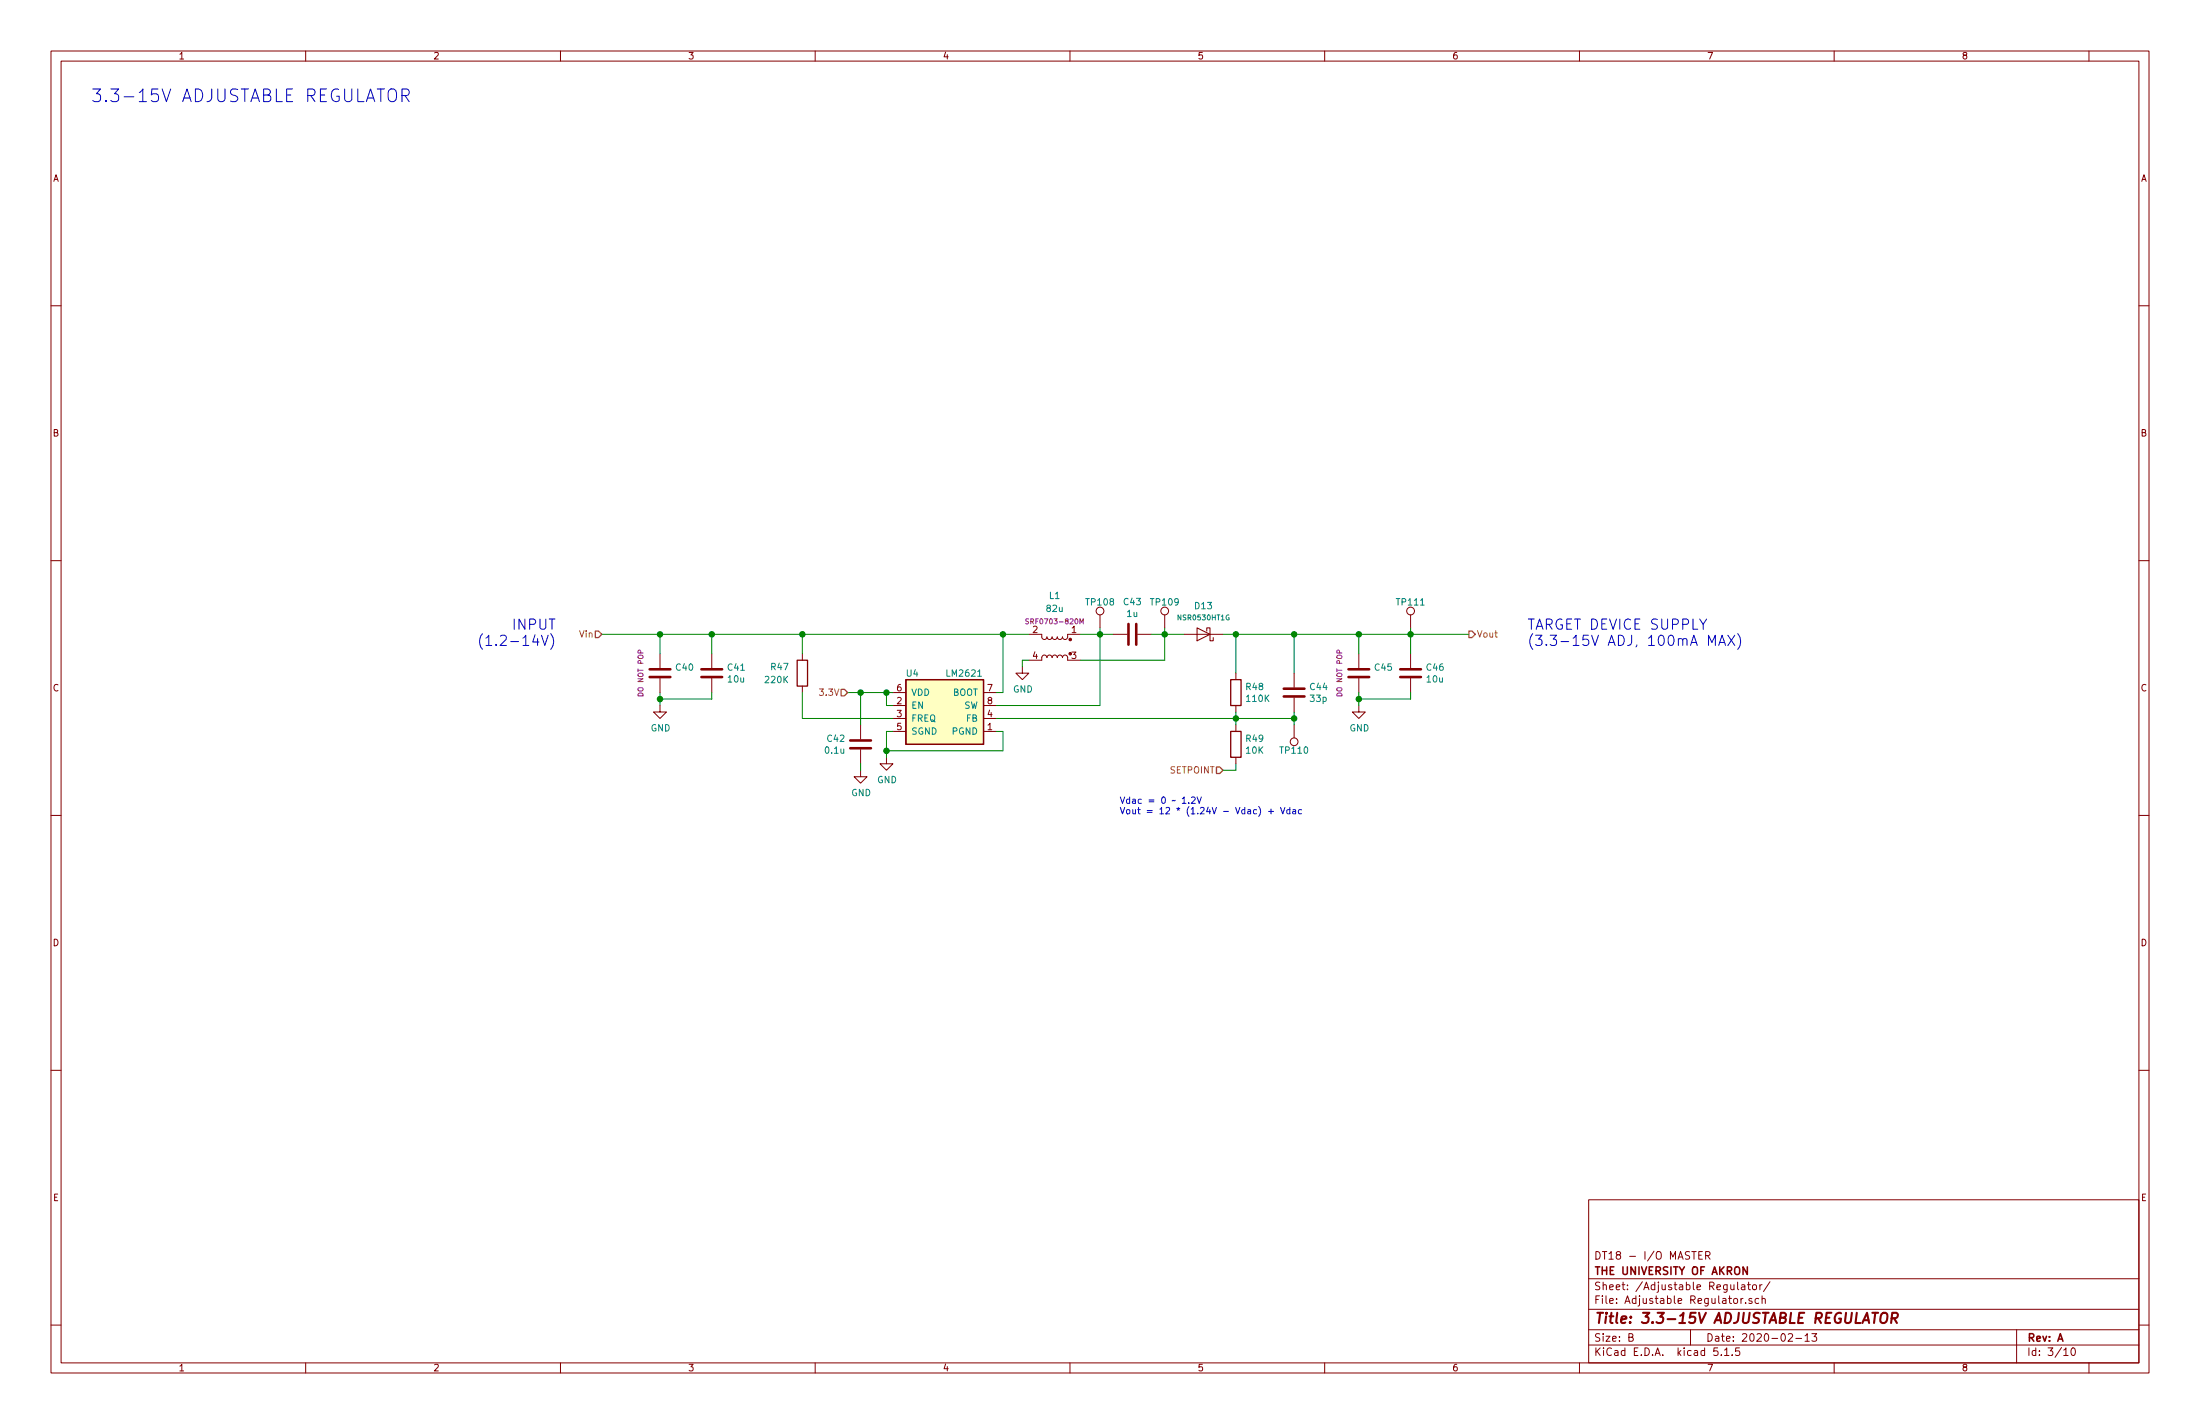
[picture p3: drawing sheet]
EESchema Schematic File Version 4
EELAYER 30 0
EELAYER END
$Descr B 17000 11000
encoding utf-8
Sheet 3 10
Title "3.3-15V ADJUSTABLE REGULATOR"
Date "2020-02-13"
Rev "A"
Comp "THE UNIVERSITY OF AKRON"
Comment1 "DT18 - I/O MASTER"
Comment2 ""
Comment3 ""
Comment4 ""
$EndDescr
$Comp
L io-master:LM2621 U4
U 1 1
P 7300 5500
F 0 "U4" H 7050 5800 50  0000 C CNN
F 1 "LM2621" H 7450 5800 50  0000 C CNN
F 2 "Package_SO:VSSOP-8_3.0x3.0mm_P0.65mm" H 7300 5500 50  0001 C CNN
F 3 "" H 7300 5500 50  0001 C CNN
	1    7300 5500
	1    0    0    -1  
$EndComp
Text HLabel 4650 4900 0    50   Input ~ 0
Vin
Text HLabel 11350 4900 2    50   Output ~ 0
Vout
Text HLabel 9450 5950 0    50   Input ~ 0
SETPOINT
$Comp
L Device:L_Coupled L1
U 1 1
P 8150 5000
F 0 "L1" H 8150 5400 50  0000 C CNN
F 1 "82u" H 8150 5300 50  0000 C CNN
F 2 "io-master:L_Bourns_SRF0703" H 8150 5000 50  0001 C CNN
F 3 "~" H 8150 5000 50  0001 C CNN
F 4 "SRF0703-820M" H 8150 5200 39  0000 C CNN "Device"
	1    8150 5000
	-1   0    0    -1  
$EndComp
$Comp
L Device:C C43
U 1 1
P 8750 4900
F 0 "C43" V 8498 4900 50  0000 C CNN
F 1 "1u" V 8589 4900 50  0000 C CNN
F 2 "Capacitor_SMD:C_0603_1608Metric" H 8788 4750 50  0001 C CNN
F 3 "~" H 8750 4900 50  0001 C CNN
	1    8750 4900
	0    1    1    0   
$EndComp
$Comp
L Device:D_Schottky D13
U 1 1
P 9300 4900
F 0 "D13" H 9300 4684 50  0000 C CNN
F 1 "NSR0530HT1G" H 9300 4775 39  0000 C CNN
F 2 "Diode_SMD:D_SOD-323" H 9300 4900 50  0001 C CNN
F 3 "~" H 9300 4900 50  0001 C CNN
	1    9300 4900
	-1   0    0    1   
$EndComp
$Comp
L Device:R R47
U 1 1
P 6200 5200
F 0 "R47" H 6100 5250 50  0000 R CNN
F 1 "220K" H 6100 5150 50  0000 R CNN
F 2 "Resistor_SMD:R_0603_1608Metric" V 6130 5200 50  0001 C CNN
F 3 "~" H 6200 5200 50  0001 C CNN
	1    6200 5200
	1    0    0    -1  
$EndComp
$Comp
L power:GND #PWR043
U 1 1
P 6850 5850
F 0 "#PWR043" H 6850 5600 50  0001 C CNN
F 1 "GND" H 6855 5677 50  0000 C CNN
F 2 "" H 6850 5850 50  0001 C CNN
F 3 "" H 6850 5850 50  0001 C CNN
	1    6850 5850
	1    0    0    -1  
$EndComp
Wire Wire Line
	6850 5850 6850 5800
Wire Wire Line
	6850 5650 6900 5650
Wire Wire Line
	6850 5800 7750 5800
Wire Wire Line
	7750 5800 7750 5650
Wire Wire Line
	7750 5650 7700 5650
Connection ~ 6850 5800
Wire Wire Line
	6850 5800 6850 5650
Wire Wire Line
	6900 5550 6200 5550
Wire Wire Line
	6200 5550 6200 5350
Wire Wire Line
	5500 5400 5500 5350
$Comp
L power:GND #PWR?
U 1 1
P 5100 5450
AR Path="/5DA4D2B3/5E4ED642" Ref="#PWR?"  Part="1" 
AR Path="/5DA4D498/5E4ED642" Ref="#PWR041"  Part="1" 
F 0 "#PWR041" H 5100 5200 50  0001 C CNN
F 1 "GND" H 5105 5277 50  0000 C CNN
F 2 "" H 5100 5450 50  0001 C CNN
F 3 "" H 5100 5450 50  0001 C CNN
	1    5100 5450
	1    0    0    -1  
$EndComp
Wire Wire Line
	5500 5400 5100 5400
Wire Wire Line
	5100 5400 5100 5450
Wire Wire Line
	5100 5400 5100 5350
Connection ~ 5100 5400
$Comp
L Device:C C?
U 1 1
P 5500 5200
AR Path="/5DA4D2B3/5E4ED64C" Ref="C?"  Part="1" 
AR Path="/5DA4D498/5E4ED64C" Ref="C41"  Part="1" 
F 0 "C41" H 5615 5246 50  0000 L CNN
F 1 "10u" H 5615 5155 50  0000 L CNN
F 2 "Capacitor_SMD:C_0805_2012Metric" H 5538 5050 50  0001 C CNN
F 3 "~" H 5500 5200 50  0001 C CNN
	1    5500 5200
	1    0    0    -1  
$EndComp
$Comp
L Device:C C?
U 1 1
P 5100 5200
AR Path="/5DA4D2B3/5E4ED653" Ref="C?"  Part="1" 
AR Path="/5DA4D498/5E4ED653" Ref="C40"  Part="1" 
F 0 "C40" H 5215 5246 50  0000 L CNN
F 1 "C" H 5215 5155 50  0001 L CNN
F 2 "Capacitor_SMD:C_1210_3225Metric" H 5138 5050 50  0001 C CNN
F 3 "~" H 5100 5200 50  0001 C CNN
F 4 "DO NOT POP" V 4950 5200 39  0000 C CNN "Depop"
	1    5100 5200
	1    0    0    -1  
$EndComp
Wire Wire Line
	4650 4900 5100 4900
Wire Wire Line
	6900 5350 6850 5350
Wire Wire Line
	6200 5050 6200 4900
Connection ~ 6200 4900
Wire Wire Line
	5500 5050 5500 4900
Connection ~ 5500 4900
Wire Wire Line
	5500 4900 6200 4900
Wire Wire Line
	5100 5050 5100 4900
Connection ~ 5100 4900
Wire Wire Line
	5100 4900 5500 4900
Wire Wire Line
	7750 4900 7750 5350
Wire Wire Line
	7750 5350 7700 5350
$Comp
L Device:C C?
U 1 1
P 6650 5750
AR Path="/5DA4D2B3/5E4F285A" Ref="C?"  Part="1" 
AR Path="/5DA4D498/5E4F285A" Ref="C42"  Part="1" 
F 0 "C42" H 6765 5796 50  0000 L CNN
F 1 "0.1u" H 6765 5705 50  0000 L CNN
F 2 "Capacitor_SMD:C_0603_1608Metric" H 6688 5600 50  0001 C CNN
F 3 "~" H 6650 5750 50  0001 C CNN
	1    6650 5750
	-1   0    0    -1  
$EndComp
$Comp
L power:GND #PWR042
U 1 1
P 6650 5950
F 0 "#PWR042" H 6650 5700 50  0001 C CNN
F 1 "GND" H 6655 5777 50  0000 C CNN
F 2 "" H 6650 5950 50  0001 C CNN
F 3 "" H 6650 5950 50  0001 C CNN
	1    6650 5950
	1    0    0    -1  
$EndComp
Wire Wire Line
	6650 5950 6650 5900
Wire Wire Line
	7750 4900 7950 4900
Connection ~ 7750 4900
Wire Wire Line
	7700 5450 8500 5450
Wire Wire Line
	8500 5450 8500 4900
Wire Wire Line
	8500 4900 8350 4900
Wire Wire Line
	8600 4900 8500 4900
Connection ~ 8500 4900
Wire Wire Line
	9150 4900 9000 4900
$Comp
L power:GND #PWR044
U 1 1
P 7900 5150
F 0 "#PWR044" H 7900 4900 50  0001 C CNN
F 1 "GND" H 7905 4977 50  0000 C CNN
F 2 "" H 7900 5150 50  0001 C CNN
F 3 "" H 7900 5150 50  0001 C CNN
	1    7900 5150
	1    0    0    -1  
$EndComp
Connection ~ 9000 4900
Wire Wire Line
	9000 4900 8900 4900
Wire Wire Line
	10900 5400 10900 5350
$Comp
L power:GND #PWR?
U 1 1
P 10500 5450
AR Path="/5DA4D2B3/5E4FF5C6" Ref="#PWR?"  Part="1" 
AR Path="/5DA4D498/5E4FF5C6" Ref="#PWR045"  Part="1" 
F 0 "#PWR045" H 10500 5200 50  0001 C CNN
F 1 "GND" H 10505 5277 50  0000 C CNN
F 2 "" H 10500 5450 50  0001 C CNN
F 3 "" H 10500 5450 50  0001 C CNN
	1    10500 5450
	1    0    0    -1  
$EndComp
Wire Wire Line
	10900 5400 10500 5400
Wire Wire Line
	10500 5400 10500 5450
Wire Wire Line
	10500 5400 10500 5350
Connection ~ 10500 5400
$Comp
L Device:C C?
U 1 1
P 10900 5200
AR Path="/5DA4D2B3/5E4FF5D4" Ref="C?"  Part="1" 
AR Path="/5DA4D498/5E4FF5D4" Ref="C46"  Part="1" 
F 0 "C46" H 11015 5246 50  0000 L CNN
F 1 "10u" H 11015 5155 50  0000 L CNN
F 2 "Capacitor_SMD:C_0805_2012Metric" H 10938 5050 50  0001 C CNN
F 3 "~" H 10900 5200 50  0001 C CNN
	1    10900 5200
	1    0    0    -1  
$EndComp
$Comp
L Device:C C?
U 1 1
P 10500 5200
AR Path="/5DA4D2B3/5E4FF5DF" Ref="C?"  Part="1" 
AR Path="/5DA4D498/5E4FF5DF" Ref="C45"  Part="1" 
F 0 "C45" H 10615 5246 50  0000 L CNN
F 1 "C" H 10615 5155 50  0001 L CNN
F 2 "Capacitor_SMD:C_1210_3225Metric" H 10538 5050 50  0001 C CNN
F 3 "~" H 10500 5200 50  0001 C CNN
F 4 "DO NOT POP" V 10350 5200 39  0000 C CNN "Depop"
	1    10500 5200
	1    0    0    -1  
$EndComp
Wire Wire Line
	10900 5050 10900 4900
Wire Wire Line
	10500 5050 10500 4900
Wire Wire Line
	9450 4900 9550 4900
Connection ~ 10500 4900
Wire Wire Line
	10500 4900 10900 4900
Connection ~ 10900 4900
Wire Wire Line
	10900 4900 11350 4900
$Comp
L Device:R R48
U 1 1
P 9550 5350
F 0 "R48" H 9620 5396 50  0000 L CNN
F 1 "110K" H 9620 5305 50  0000 L CNN
F 2 "Resistor_SMD:R_0603_1608Metric" V 9480 5350 50  0001 C CNN
F 3 "~" H 9550 5350 50  0001 C CNN
	1    9550 5350
	1    0    0    -1  
$EndComp
$Comp
L Device:R R49
U 1 1
P 9550 5750
F 0 "R49" H 9620 5796 50  0000 L CNN
F 1 "10K" H 9620 5705 50  0000 L CNN
F 2 "Resistor_SMD:R_0603_1608Metric" V 9480 5750 50  0001 C CNN
F 3 "~" H 9550 5750 50  0001 C CNN
	1    9550 5750
	1    0    0    -1  
$EndComp
Wire Wire Line
	9550 5600 9550 5550
Wire Wire Line
	9550 5950 9550 5900
Wire Wire Line
	7700 5550 9550 5550
Connection ~ 9550 5550
Wire Wire Line
	9550 5550 9550 5500
Wire Wire Line
	9550 5200 9550 4900
Connection ~ 9550 4900
Wire Wire Line
	9550 4900 10000 4900
$Comp
L Device:C C?
U 1 1
P 10000 5350
AR Path="/5DA4D2B3/5E50C579" Ref="C?"  Part="1" 
AR Path="/5DA4D498/5E50C579" Ref="C44"  Part="1" 
F 0 "C44" H 10115 5396 50  0000 L CNN
F 1 "33p" H 10115 5305 50  0000 L CNN
F 2 "Capacitor_SMD:C_0603_1608Metric" H 10038 5200 50  0001 C CNN
F 3 "~" H 10000 5350 50  0001 C CNN
	1    10000 5350
	1    0    0    -1  
$EndComp
Wire Wire Line
	10000 5550 10000 5500
Wire Wire Line
	10000 5200 10000 4900
Connection ~ 10000 4900
Wire Wire Line
	10000 4900 10500 4900
Wire Wire Line
	9550 5550 10000 5550
Text Notes 4300 5000 2    79   ~ 0
INPUT\n(1.2-14V)
Text Notes 11800 5000 0    79   ~ 0
TARGET DEVICE SUPPLY\n(3.3-15V ADJ, 100mA MAX)
Wire Wire Line
	7950 5100 7900 5100
Wire Wire Line
	7900 5100 7900 5150
Wire Wire Line
	8350 5100 9000 5100
Wire Wire Line
	9000 5100 9000 4900
Wire Wire Line
	6650 5350 6650 5600
Wire Wire Line
	9450 5950 9550 5950
Text Notes 8650 6300 0    50   ~ 0
Vdac = 0 ~~ 1.2V\nVout = 12 * (1.24V - Vdac) + Vdac
Text HLabel 6550 5350 0    50   Input ~ 0
3.3V
Wire Wire Line
	6200 4900 7750 4900
Wire Wire Line
	6550 5350 6650 5350
Connection ~ 6650 5350
$Comp
L Connector:TestPoint TP108
U 1 1
P 8500 4850
F 0 "TP108" H 8500 5050 50  0000 C CNN
F 1 "SW" H 8558 4877 50  0001 L CNN
F 2 "TestPoint:TestPoint_Pad_D1.0mm" H 8700 4850 50  0001 C CNN
F 3 "~" H 8700 4850 50  0001 C CNN
	1    8500 4850
	1    0    0    -1  
$EndComp
$Comp
L Connector:TestPoint TP109
U 1 1
P 9000 4850
F 0 "TP109" H 9000 5050 50  0000 C CNN
F 1 "TestPoint" H 9058 4877 50  0001 L CNN
F 2 "TestPoint:TestPoint_Pad_D1.0mm" H 9200 4850 50  0001 C CNN
F 3 "~" H 9200 4850 50  0001 C CNN
	1    9000 4850
	1    0    0    -1  
$EndComp
Wire Wire Line
	9000 4850 9000 4900
Wire Wire Line
	8500 4850 8500 4900
$Comp
L Connector:TestPoint TP111
U 1 1
P 10900 4850
F 0 "TP111" H 10900 5050 50  0000 C CNN
F 1 "Vout" H 10958 4877 50  0001 L CNN
F 2 "TestPoint:TestPoint_Pad_D1.0mm" H 11100 4850 50  0001 C CNN
F 3 "~" H 11100 4850 50  0001 C CNN
	1    10900 4850
	1    0    0    -1  
$EndComp
Wire Wire Line
	10900 4850 10900 4900
$Comp
L Connector:TestPoint TP110
U 1 1
P 10000 5600
F 0 "TP110" H 10000 5800 50  0000 C CNN
F 1 "FB" H 10058 5627 50  0001 L CNN
F 2 "TestPoint:TestPoint_Pad_D1.0mm" H 10200 5600 50  0001 C CNN
F 3 "~" H 10200 5600 50  0001 C CNN
	1    10000 5600
	1    0    0    1   
$EndComp
Wire Wire Line
	10000 5600 10000 5550
Connection ~ 10000 5550
Wire Wire Line
	6900 5450 6850 5450
Wire Wire Line
	6850 5450 6850 5350
Connection ~ 6850 5350
Wire Wire Line
	6850 5350 6650 5350
Text Notes 700  800  0    98   ~ 0
3.3-15V ADJUSTABLE REGULATOR
$EndSCHEMATC
